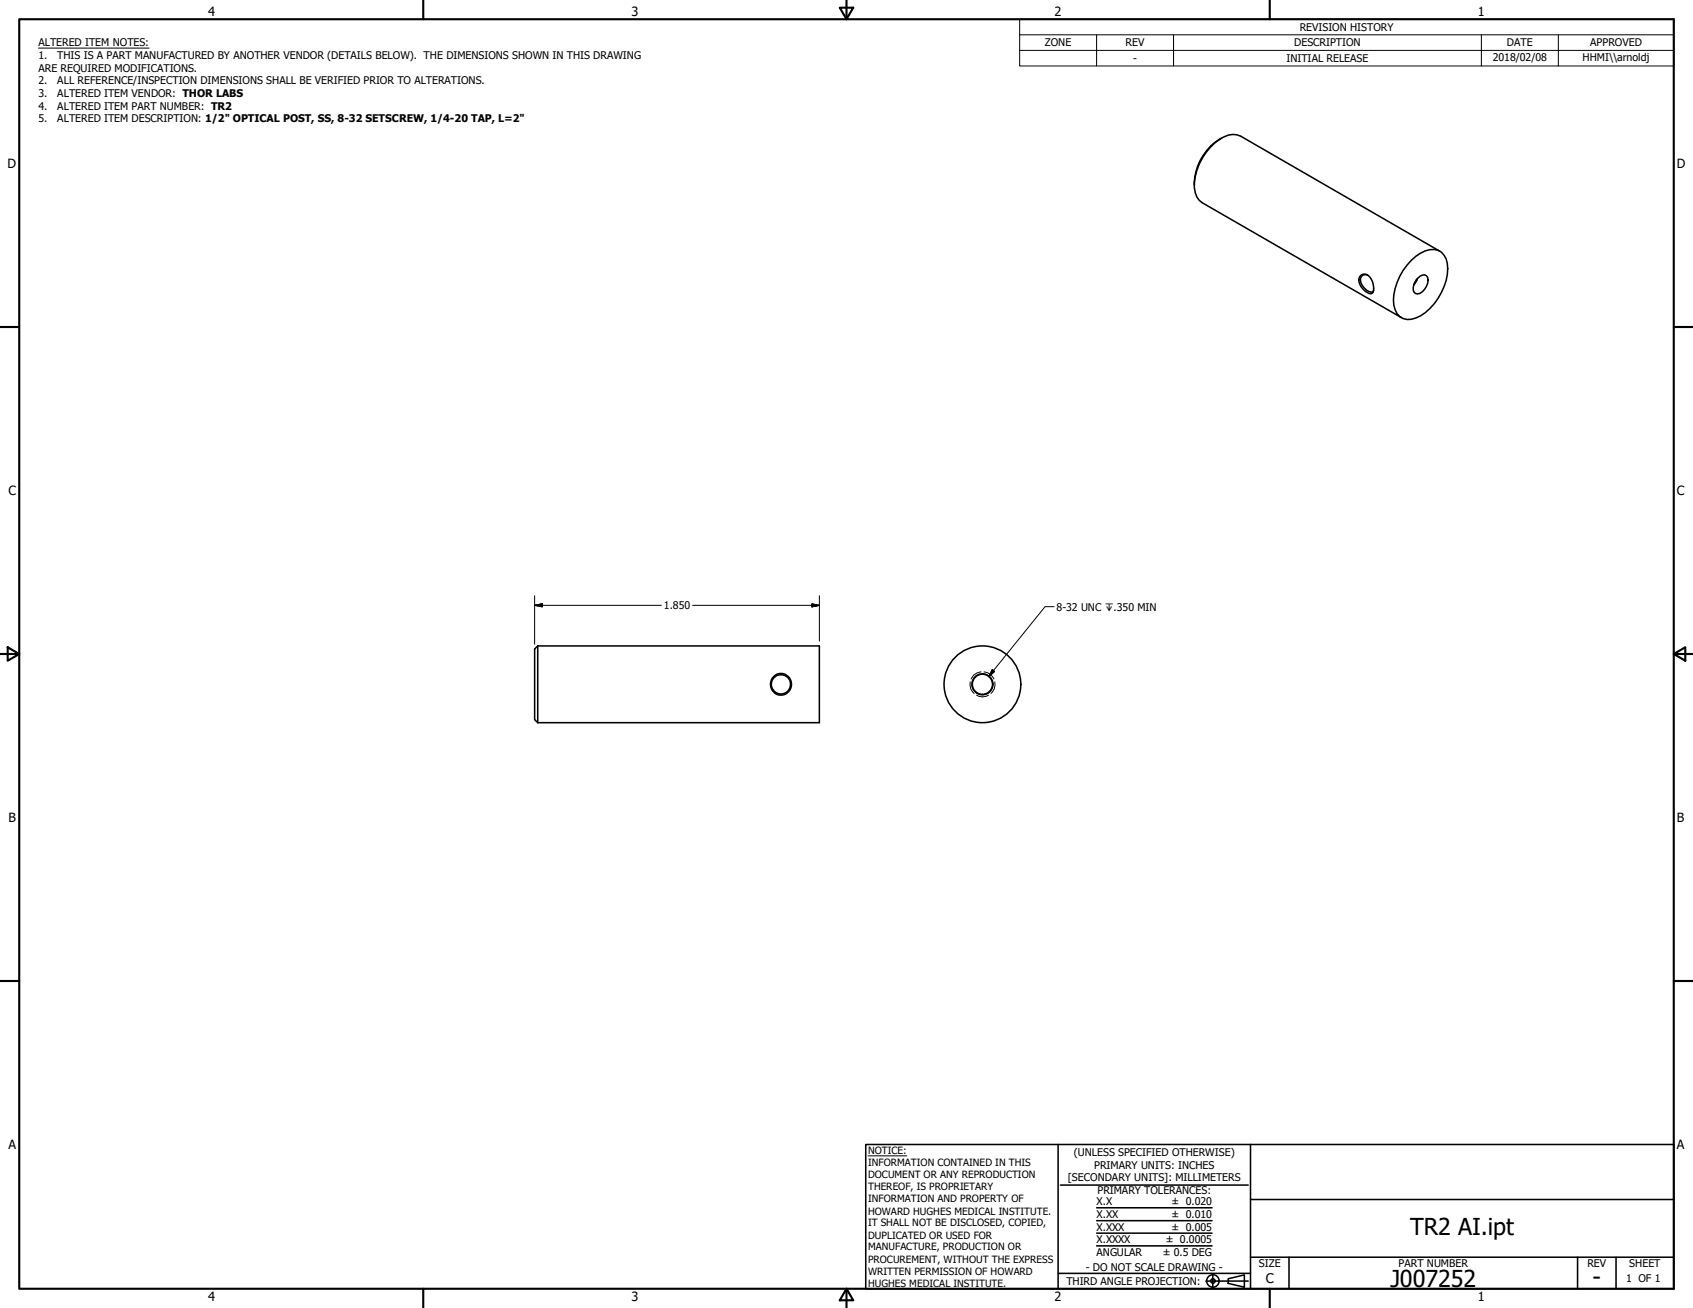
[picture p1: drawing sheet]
<svg xmlns="http://www.w3.org/2000/svg" width="559mm" height="432mm" viewBox="0 0 559 432" stroke-linecap="round" stroke-linejoin="round" font-family="sans-serif">
<!-- layer: Visible (ANSI) -->
<g fill="none" stroke="#000" stroke-width=".51">
<path d="M403.2 45.6a17.9 17.9 0 0 0-9 15.5M449 91.1a2.22 2.22 0 0 1 3.6 1 4.7 4.7 0 0 1 .3 4.7 3.9 3.9 0 0 1-3.9-2.6l-.2-.5a2.48 2.48 0 0 1 .2-2.6zM451.5 90.9a1.73 1.73 0 0 0-2.1 .3 1.73 1.73 0 0 0-.2 2.1 4 4 0 0 0 3.9 3l.3-.4M465.8 85.9a9.1 9.1 0 0 1 8.9-3.3 6 6 0 0 1 3.1 6.1 19.1 19.1 0 0 1-10.4 16.3 5 5 0 0 1-7.3-4.2 19.1 19.1 0 0 1 5.7-14.9zM467.6 92.3l-.7 1.2M467.9 91.9l-1.2 2.1M467.9 91.9a1.91 1.91 0 0 1 3.3-.3 4.8 4.8 0 0 1-3.3 5.4l-.7-.1a2.4 2.4 0 0 1-.5-3.1zM475.2 82.9l-65.7-37.9a6.6 6.6 0 0 0-7.1 1.1 19.5 19.5 0 0 0-8.2 15.9 6 6 0 0 0 2.6 4.9l65.7 37.9M177.5 213.2h92.9v25.4h-92.9M177.5 213.2l-1 1v23.4l1 1M177.5 213.2v25.4"/>
<circle cx="257.7" cy="225.9" r="3.5"/>
<circle cx="257.8" cy="225.9" r="3.2"/>
<circle cx="324.3" cy="225.9" r="12.7"/>
<circle cx="324.3" cy="225.9" r="3.5"/>
<circle cx="324.3" cy="225.9" r="3.3"/>
</g>
<!-- layer: Hidden Narrow (ANSI) -->
<path d="M320.2 225.1a3.8 3.8 0 0 0 1.3 3.8M322.3 229.5a3.7 3.7 0 0 0 4 0M323.8 221.8a3.8 3.8 0 0 0-3.3 2.4M324.8 221.8a3.8 3.8 0 0 1 3.2 2.4M328.4 225.1a3.8 3.8 0 0 1-1.3 3.8" fill="none" stroke="#000" stroke-width=".33"/>
<!-- layer: Visible Narrow (ANSI) -->
<path d="M449 92.4l-.5 .1" fill="none" stroke="#000" stroke-width=".38"/>
<!-- layer: Border (ANSI) -->
<g fill="none" stroke="#000" stroke-width=".7">
<path d="M6.3 6.3h546.1v419.1h-546.1zM139.7 0v6.3M277.2 2.5h4.4l-2.2 3.8zM279.4 0v6.3M419.1 0v6.3M0 107.9h6.3M552.4 107.9h6.4M0 215.9h6.3M2.5 213.7l3.8 2.2-3.8 2.2zM552.4 215.9l3.9-2.2v4.4zM552.4 215.9h6.4M0 323.8h6.3"/>
<path d="M552.4 323.8h6.4M139.7 425.4v6.4M279.4 425.4l2.2 3.9h-4.4zM279.4 425.4v6.4M419.1 425.4v6.4"/>
</g>
<!-- layer: Title (ANSI) -->
<g fill="none" stroke="#000" stroke-width=".51">
<path d="M285.8 377.8h266.6v47.6h-266.6zM349.2 377.8v47.6M412.7 377.8v47.6M350 391.2h62M361.9 398.7h38.1M412.7 396h139.7M361.9 411.3h38.1M361.9 407.1h38.1M361.9 403h38.1M412.7 415h139.7M425.4 415v10.4M520.7 415v10.4"/>
<path d="M533.4 415v10.4M349.2 420.4h63.5M398 422.9h14M400.3 420.6v4.6M405.4 422.1l5.3-1.2v4l-5.3-1.2z"/>
<circle cx="400.3" cy="422.9" r="2.06"/>
<circle cx="400.3" cy="422.9" r=".73"/>
</g>
<path d="M286.5 381.6h12.8" fill="none" stroke="#000" stroke-width=".33"/>
<!-- layer: Symbol (ANSI) -->
<path d="M12.7 15.9h36.5M336.5 11.5v-5.2h215.9v5.2M336.5 16.6h215.9M361.9 11.5v10.3M387.3 11.5v10.3M488.9 11.5v10.3M514.3 11.5v10.3M552.4 11.5h-215.9v5.1M552.4 11.5v10.3h-215.9v-5.2M347.9 200.3h-3l-18.5 23M327.5 221l.8 .7-1.9 1.6z" fill="none" stroke="#000" stroke-width=".33"/>
<!-- layer: Dimension (ANSI) -->
<path d="M176.5 199.8l2.5-.5v1zM176.5 199.8h41.8M176.5 196.7v16M228.6 199.8h41.8M268 199.3l2.4 .5-2.4 .5zM270.4 196.7v14.9" fill="none" stroke="#000" stroke-width=".33"/>
<path d="M176.5 199.8l2.5-.5zM176.5 199.8l2.5-.5v1zM268 200.3l2.4-.5zM268 199.3l2.4 .5-2.4 .5z" fill="#000" stroke="#000" stroke-width=".33"/>
<!-- layer: Symbol (ANSI) -->
<path d="M327.5 221l-1.1 2.3zM327.5 221l.8 .7-1.9 1.6z" fill="#000" stroke="#000" stroke-width=".33"/>
<g font-size="7.7">
<text x="465.5" y="407.6">TR2 AI.ipt</text>
<text x="458.9" y="424.8">J007252</text>
<text x="525.7" y="424.4">-</text>
</g>
<text font-size="4.4" x="417.8" y="423.5">C</text>
<g font-size="4.2">
<text x="68.7" y="5.3">4</text>
<text x="208.4" y="5.3">3</text>
<text x="348.1" y="5.3">2</text>
<text x="487.8" y="5.3">1</text>
<text x="2.5" y="55.5">D</text>
<text x="553.5" y="55.5">D</text>
<text x="2.8" y="163.4">C</text>
<text x="553.5" y="163.4">C</text>
<text x="2.9" y="271.4">B</text>
<text x="553.5" y="271.4">B</text>
<text x="2.8" y="379.3">A</text>
<text x="553.5" y="379.3">A</text>
<text x="68.7" y="429.5">4</text>
<text x="208.4" y="429.6">3</text>
<text x="348.1" y="429.6">2</text>
<text x="487.8" y="429.5">1</text>
</g>
<g font-size="3.5">
<text x="429" y="10.2">REVISION HISTORY</text>
<text x="12.7" y="15.3">ALTERED ITEM NOTES:</text>
<text x="344.9" y="15.3">ZONE</text>
<text x="371.5" y="15.3">REV</text>
<text x="427.2" y="15.3">DESCRIPTION</text>
<text x="497.4" y="15.3">DATE</text>
<text x="524.9" y="15.3">APPROVED</text>
<text x="12.7" y="19.5">1.</text>
<text x="12.7" y="23.7">ARE REQUIRED MODIFICATIONS.</text>
<text x="18.9" y="19.5">THIS IS A PART MANUFACTURED BY ANOTHER VENDOR (DETAILS BELOW). THE DIMENSIONS SHOWN IN THIS DRAWING</text>
<text x="374" y="20.3">-</text>
<text x="424.6" y="20.4">INITIAL RELEASE</text>
<text x="492.7" y="20.3">2018/02/08</text>
<text x="522.4" y="20.1">HHMI\\arnoldj</text>
<text x="12.7" y="27.8">2.</text>
<text x="18.9" y="27.8">ALL REFERENCE/INSPECTION DIMENSIONS SHALL BE VERIFIED PRIOR TO ALTERATIONS.</text>
<text x="12.7" y="32">3.</text>
<text x="18.9" y="32">ALTERED ITEM VENDOR: THOR LABS</text>
<text x="12.7" y="36.2">4.</text>
<text x="12.7" y="40.4">5.</text>
<text x="18.9" y="36.2">ALTERED ITEM PART NUMBER: TR2</text>
<text x="18.9" y="40.4">ALTERED ITEM DESCRIPTION: 1/2&quot; OPTICAL POST, SS, 8-32 SETSCREW, 1/4-20 TAP, L=2&quot;</text>
<text x="219.1" y="201.1">1.850</text>
<text x="348.7" y="201.5">8-32 UNC ↧.350 MIN</text>
<text x="354.5" y="381.6">(UNLESS SPECIFIED OTHERWISE)</text>
<text x="352.5" y="390">[SECONDARY UNITS]: MILLIMETERS</text>
<text x="361.1" y="385.8">PRIMARY UNITS: INCHES</text>
<text x="362.3" y="394.1">PRIMARY TOLERANCES:</text>
<text x="361.9" y="397.9">X.X</text>
<text x="386.7" y="398">± 0.020</text>
<text x="361.9" y="402.1">X.XX</text>
<text x="361.9" y="406.3">X.XXX</text>
<text x="386.7" y="402.1">± 0.010</text>
<text x="386.7" y="406.3">± 0.005</text>
<text x="361.9" y="410.5">X.XXXX</text>
<text x="384.7" y="410.5">± 0.0005</text>
<text x="358.4" y="419.7">- DO NOT SCALE DRAWING -</text>
<text x="361.9" y="414.6">ANGULAR</text>
<text x="383.8" y="414.7">± 0.5 DEG</text>
<text x="415.5" y="418.4">SIZE</text>
<text x="461.6" y="418.3">PART NUMBER</text>
<text x="523.9" y="418.3">REV</text>
<text x="537.8" y="418.4">SHEET</text>
<text x="352" y="424.2">THIRD ANGLE PROJECTION:</text>
<text x="536.7" y="423.2">1 OF 1</text>
</g>
<g font-size="3.3">
<text x="286.5" y="381.1">NOTICE:</text>
<text x="286.5" y="385">INFORMATION CONTAINED IN THIS</text>
<text x="286.5" y="389">DOCUMENT OR ANY REPRODUCTION</text>
<text x="286.5" y="392.9">THEREOF, IS PROPRIETARY</text>
<text x="286.5" y="396.9">INFORMATION AND PROPERTY OF</text>
<text x="286.5" y="400.9">HOWARD HUGHES MEDICAL INSTITUTE.</text>
<text x="286.5" y="404.9">IT SHALL NOT BE DISCLOSED, COPIED,</text>
<text x="286.5" y="408.9">DUPLICATED OR USED FOR</text>
<text x="286.5" y="412.8">MANUFACTURE, PRODUCTION OR</text>
<text x="286.5" y="416.8">PROCUREMENT, WITHOUT THE EXPRESS</text>
<text x="286.5" y="420.8">WRITTEN PERMISSION OF HOWARD</text>
<text x="286.5" y="424.8">HUGHES MEDICAL INSTITUTE.</text>
</g>
</svg>
